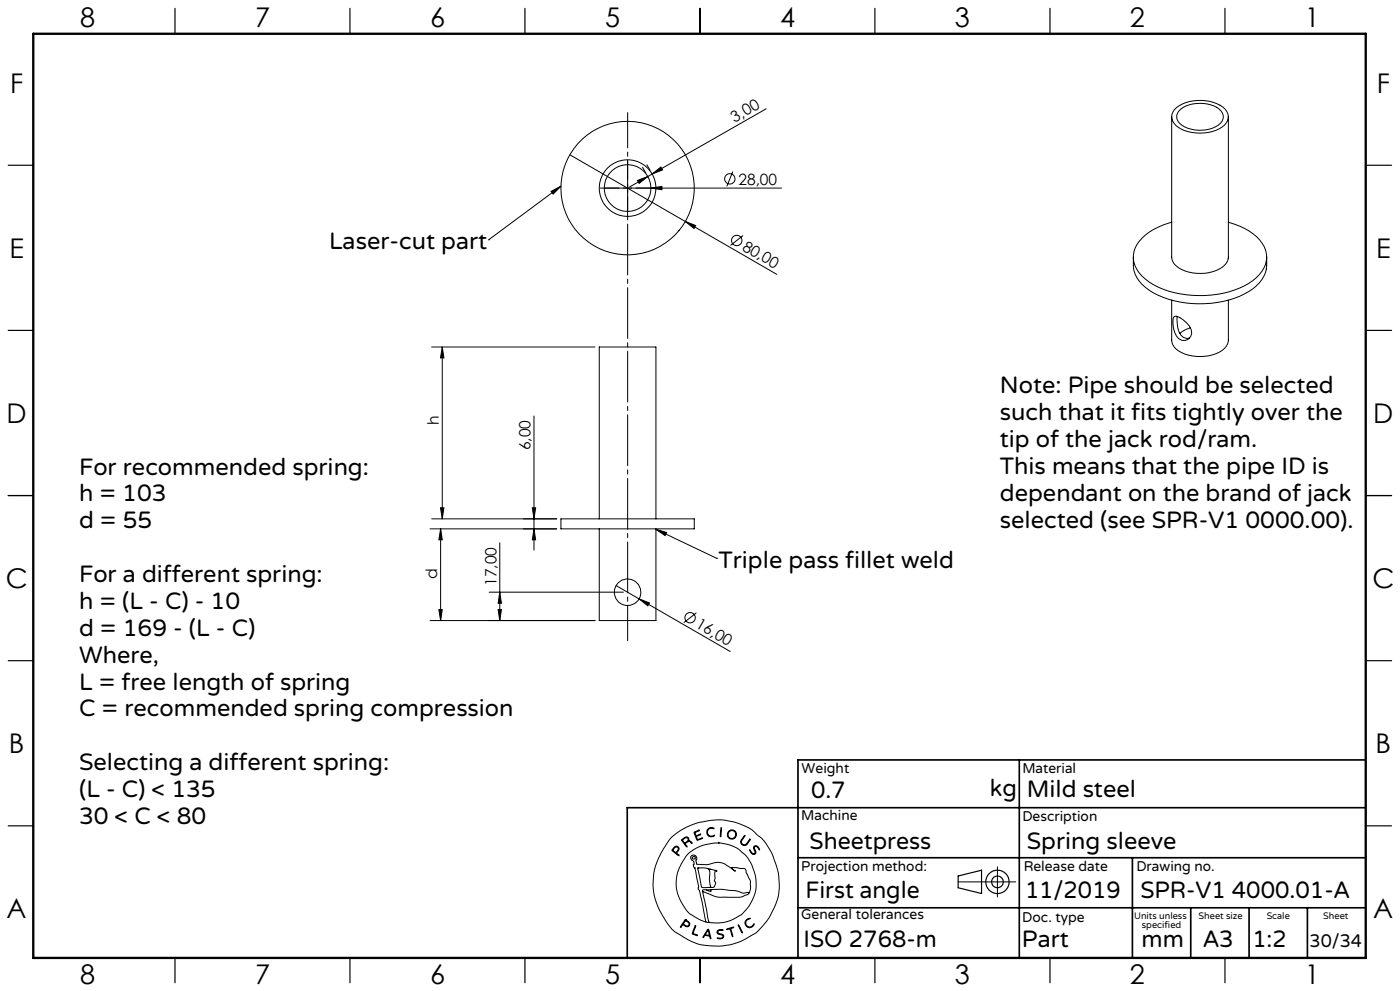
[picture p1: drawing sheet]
<svg xmlns="http://www.w3.org/2000/svg" width="420mm" height="297mm" viewBox="0 0 420 297" stroke-linecap="round" stroke-linejoin="round" font-family="sans-serif">
<g fill="none" stroke="#000" stroke-width=".3">
<path d="M229.9 32.6l-34.2 19.5M351.5 35v42a5.6 5.6 0 0 0 5 4.5 12.2 12.2 0 0 0 10.8-2 3.5 3.5 0 0 0 1.2-2.5v-42M353 32.2a12.4 12.4 0 0 1 14.5 .5 3.4 3.4 0 0 1-.9 5.4 12.7 12.7 0 0 1-13.8-.5 3.3 3.3 0 0 1 .2-5.4zM354.2 32.8a10.1 10.1 0 0 1 12.1 .4 2.94 2.94 0 0 1-1.6 4.8 9.8 9.8 0 0 1-11.2-1.5 2.63 2.63 0 0 1 .7-3.7zM165.3 57.4l3-1.6-2.4 2.4zM168.3 55.8l-21.7 16.1M171 46.4l62 35.8M180 56.4h54.5M188.3 48.1v5.7M188.3 55.1v2.5M188.3 58.9v5.7M191.2 54.1l3.1-1.2-2.6 2.1z"/>
<path d="M192.8 50.1l.9 1.7M194.1 49.4l.9 1.6M194.3 52.9l-5.5 3.2M195.3 56.4l3.3-.5v1zM195.7 52.1l-1.4 .8M195.7 52.1l2.6-2 .5 .8zM219.9 51.4l-1.8 4.4M146.6 71.9h.1M205.6 66.4l3.1 1.2-.5 .9zM222.9 70.6l-3.8 3M340 77a9.5 9.5 0 0 0 4.7 10 30.7 30.7 0 0 0 29.9 .4 10 10 0 0 0 5.4-10.4M351.5 66.6a16 16 0 0 0-11 7.8 7.7 7.7 0 0 0 3.1 9.2 28.2 28.2 0 0 0 21.5 4.6 20 20 0 0 0 13.5-6.9 7.5 7.5 0 0 0-1.7-10.4 20.6 20.6 0 0 0-8.4-4.3"/>
<path d="M351.5 90v11.9a4.9 4.9 0 0 0 3.9 4.2 12.8 12.8 0 0 0 11.9-1.7 3.5 3.5 0 0 0 1.2-2.5v-11.9M352.3 94.8a5.6 5.6 0 0 1 4.5 2.8 2.49 2.49 0 0 1 .3 3.5 2.49 2.49 0 0 1-3.4 .4 7.3 7.3 0 0 1-1.7-6.3zM353.2 94.9l-.1 .9a6.6 6.6 0 0 0 1.9 5.3l1.1 .4 .7-.2M357.1 98.3l-1.4 .5-1.8 1.1M129.5 104h49M132.7 104v51.5M132.7 104l.5 3.3h-1zM160.2 124.7v40.1M129 158.5h38M129.5 155.5h37.5M132.2 152.2h1l-.5 3.3zM132.2 158.5v27.5"/>
<path d="M132.2 158.5l.5 3.3h-1zM159.7 152.2h1l-.5 3.3zM160.2 158.5l.5 3.3h-1zM168.3 155.5h40v3h-40zM179.8 158.5v27.5h17v-27.5M179.8 155.5v-51.5h17v51.5M196.8 158.6l3.2 1-.5 .9zM196.8 158.6l18.2 8.7M146.8 177.5h40.2M149.9 162.7v23.3M149.9 177.5l.5 3.3h-1zM184.8 175.5l34.3 19.8"/>
<path d="M191.7 179.5l3.1 1.2-.5 .9zM215 167.3h.1M129 186h49.5M131.7 182.7h1l-.5 3.3zM149.4 182.7h1l-.5 3.3zM208.9 183.7l-3.8 2.9M201.3 251.1l2.8-2.2 4.5-2.1 4.8-1 3.2-.1 3.7 .7 3.3 1.2 2 1.1 2.8 2.4 1.5 1.8 1.8 3.2 1.8 5.3 .3 3.5-.2 3-.8 2.8-1.7 3.7-1.8 2.5a16.5 16.5 0 0 1-6.7 5l-3.3 1.2-2.9 .4h-3.4l-2.9-.4-3.7-1.5-3.8-2.3-1.1-.9-1.2-1.6-2.3-3.7-1.2-2.8-.6-2.2-.3-3.1 .3-3.5 .9-3.2 2-4zM202 254.1l.7-.5 .6 .1 .4 .6-.1 .6a.64 .64 0 0 0-.3 1.1l.4 .5-1.7-1.2a.52 .52 0 0 1-.4-.5 .52 .52 0 0 1 .4-.6zM202.4 254l.4-.2 .5 .1 .2 .5-.2 .4a.73 .73 0 0 1-.7 .6 .73 .73 0 0 1-.7-.7zM204.5 251.6l1.1-.7h.6l.4 .3 .1 .8 .6 .2 .3 .5-.8-.5-.6 .2a.61 .61 0 0 0-.6 .5 .61 .61 0 0 0 .5 .7l-.1 .3-1.5-2zM204.8 251.7l.8-.6h.6l.2 .6-.5 .6a.52 .52 0 0 1-.6 .3 .52 .52 0 0 1-.4-.5zM208.2 249.4l1.7-.6-1 .5a.57 .57 0 0 0-.2 .9 .57 .57 0 0 0 .9 0l.6-.2-.8 .5a.46 .46 0 0 0-.5 .4 .46 .46 0 0 0 .3 .5l.1 .2 1.5-.5-1.7 .7z"/>
<path d="M212.3 248.5l.8-.5 1 .2 .1 .2-.9-.2-.7 .3-.3 .5v.7l.1 .4 .6 .4 1.3-.2a.53 .53 0 0 1-.3 .5 .53 .53 0 0 1-.5 0l-.9-.2-.4-.4-.2-1zM215.5 252.6l2.7 .4 3 1.2 2.3 1.9 .9 1.2 1.3 2.2 1.1 3.8-.1 3.5-.8 2.5a11.7 11.7 0 0 1-8.9 7.2l-2.6 .1-1.7-.2M215.5 252.6l-4.1 .6-3.4 1.5-2.1 1.8-2.1 3.5-.5 1.4-.4 2 .1 3 .9 2.9 2 3.4a9.1 9.1 0 0 0 4 2.9l1.9 .8M215.5 252.6h.1M216.3 248.1h.2v.6l-.2 1.9-.2 .2zM223.3 250.5l.1-.1 .1 .2-1.1 1.6 .2 .7 .7 .3a3.3 3.3 0 0 0 1.7-1.7v.2l-1 1.5-.4 .2-.7-.1-.6-.5-.1-.6zM224.9 254.7l.7 .9 .5 .3 .4-.3-.4-1.4 .2-.6h.9l.7 1-.1 .1-.9-1-.5 .1-.1 .4 .5 1.4-.6 .5-.9-.5zM299.2 259.8v9M205.6 275.6l-1.4 2-.1 .2h.2a.69 .69 0 0 1 .6-.6 .69 .69 0 0 1 .8 .4l.9 .1 .3-.9-1.3-1.2M205.6 275.6h.1M205.6 275.9l-.3 .5M205.7 275.9l1 .9-.1 .6-.6 .1a.7 .7 0 0 1-.9-.9l.2-.2"/>
<path d="M205.7 275.9h.1M208.5 277.5l.2-.1v.2l-.5 1.4a.56 .56 0 0 0-.2 .7 .56 .56 0 0 0 .7 .3l.5 .4-1.6-.6zM209.3 260.2l2.3-.1 3.1 .8 .4 .3a.35 .35 0 0 0-.5-.2 .35 .35 0 0 0-.1 .5v1.8l-.2 .7 .4 .8-.4 1-.5 .2h-2.6a.85 .85 0 0 1-.8-.2 .85 .85 0 0 1-.1-.9zM209.4 260.1h.1M210.8 267.2l1.9 9.2M210.8 267.2l3.7 1.5 1.3 .2h6.3l2.1-.8 .4-.3M211.8 276.4h.9M211.9 266.7h-1.1v.5M212.1 260.2a2.12 2.12 0 0 1 .8 2.7v1.9l.3 .9-.3 .2M212.3 278.6l.1-.1a4.3 4.3 0 0 1 .9 2.6v.2h-.2a.74 .74 0 0 0-.8-.8l-.2-.1a.82 .82 0 0 0-1.1 .6l-.1-.3zM212.3 278.9l.4 .9a.4 .4 0 0 1-.1 .6 .4 .4 0 0 1-.6-.2l-.4-.1zM212.4 278.9h.1"/>
<path d="M212.7 276.4h.1M213 260.6h.1M213.3 266.6l3.2-.1 4.2 .4 2.3 .8 1.1-.2a.3 .3 0 0 1 .4-.1 .3 .3 0 0 1 .1 .4M213.3 266.6v.6l-1.4-.5M213.3 266.6l-1.4 .1M215.3 278.9l.6-.3 1 .1v.2h-1.4l-.2 .6 .3 .2 1.4 .5 .1 .5-.2 .4-.6 .3-1.1-.2h1.1l.6-.5-.3-.5-1.4-.5-.1-.4zM218 278.4l2.1-.5-.8 .4 .5 2.4-.8-2.3-.8 .2zM221.5 277.2l1.2 2.2v.2zM221.5 277.1h.1M224 275.6l.7-.4 .3 .1-.8 .4-.4 .6v.6l.5 .7 .9 .2 .9-.9a.41 .41 0 0 1 .1 .5 .41 .41 0 0 1-.4 .2l-1 .5-.9-.5-.4-1.1zM224.6 267.8l.5-1.4v-2.3l-1.7-3.8-3.9-.3 .3 .5 .8 .6h-.1l-3.1-2.2-1.7-.5-3.6 .7-3-.1-.3-.9 .3-.8-.3-.7-.6-.3-.7 .1-.3 .4v.4l1 1.1-.1 1.4 .4 .5 1.1 5.4-.2 .8 .4 .4 .3 1.1 1.7 8.5M287.4 264.3h17.3"/>
<circle cx="188.3" cy="56.4" r="20"/>
<circle cx="188.3" cy="56.4" r="7"/>
<circle cx="188.3" cy="56.4" r="8.5"/>
<circle cx="219" cy="53.6" r="1.55"/>
<circle cx="221" cy="72.1" r="1.56"/>
<circle cx="188.3" cy="177.5" r="4"/>
<circle cx="207" cy="185.1" r="1.55"/>
<circle cx="208.1" cy="257.1" r=".44"/>
<circle cx="219.5" cy="250.1" r="1.17"/>
<circle cx="219.6" cy="250.1" r="1.38"/>
</g>
<g fill="none" stroke="#000" stroke-width=".35">
<path d="M52.5 2.5v7.5M105 2.5v7.5M157.5 2.5v7.5M210 2.5v7.5M262.5 2.5v7.5M315 2.5v7.5M367.5 2.5v7.5M2.5 49.5h7.5M410 49.5h7.5M2.5 99h7.5M410 99h7.5M2.5 148.5h7.5"/>
<path d="M410 148.5h7.5M2.5 198h7.5M410 198h7.5M2.5 247.5h7.5M410 247.5h7.5M287.4 262.5l7.1-1.7v7l-7.1-1.7zM52.5 287v7.5M105 287v7.5M157.5 287v7.5M210 287v7.5M262.5 287v7.5M315 287v7.5"/>
<path d="M367.5 287v7.5"/>
<circle cx="299.2" cy="264.3" r="3.5"/>
<circle cx="299.2" cy="264.3" r="1.75"/>
</g>
<path d="M188.3 33.8v158.2" fill="none" stroke="#000" stroke-width=".3" stroke-dasharray="15.2 1.3 1.3 1.3" stroke-dashoffset="4.7"/>
<path d="M305.8 227.7v59.2M409.7 227.7h-170.3v59.2M239.4 257.1h170.3M339.7 257.1v29.9M409.7 242.1h-221.5v45M239.4 272.1h170.3M357.2 272.1v14.8M374.7 272.1v14.8M392.2 272.1v14.8" fill="none" stroke="#000" stroke-width=".5"/>
<path d="M10 10.1h399.7v277h-399.7z" fill="none" stroke="#000" stroke-width=".7"/>
<g fill="#000">
<path d="M195.3 56.4l3.3-.5v1z"/>
<path d="M191.2 54.1l3.1-1.2-2.6 2.1zM195.7 52.1l2.6-2 .5 .8z"/>
<path d="M132.2 158.5l.5 3.3h-1zM131.7 182.7h1l-.5 3.3zM149.9 177.5l.5 3.3h-1zM149.4 182.7h1l-.5 3.3zM132.7 104l.5 3.3h-1zM132.2 152.2h1l-.5 3.3z"/>
<path d="M160.2 158.5l.5 3.3h-1zM159.7 152.2h1l-.5 3.3z"/>
<path d="M196.8 158.6l3.2 1-.5 .9zM165.3 57.4l3-1.6-2.4 2.4z"/>
<path d="M191.7 179.5l2.6 2.1 .5-.9zM205.6 66.4l2.6 2.1 .5-.9z"/>
</g>
<g font-size="8.1">
<text x="24" y="8">8</text>
<text x="76.5" y="8">7</text>
<text x="129" y="8">6</text>
<text x="181.5" y="8">5</text>
<text x="234" y="8">4</text>
<text x="286.5" y="8">3</text>
<text x="339" y="8">2</text>
<text x="391.5" y="8">1</text>
<text x="3" y="27.7">F</text>
<text x="413" y="27.7">F</text>
<text x="2.8" y="77.2">E</text>
<text x="412.8" y="77.2">E</text>
<text x="2" y="126.7">D</text>
<text x="412" y="126.7">D</text>
<text x="1.7" y="176.2">C</text>
<text x="411.7" y="176.2">C</text>
<text x="2.7" y="225.7">B</text>
<text x="412.7" y="225.7">B</text>
<text x="2" y="275.2">A</text>
<text x="412" y="275.2">A</text>
<text x="24" y="295">8</text>
<text x="76.5" y="295">7</text>
<text x="129" y="295">6</text>
<text x="181.5" y="295">5</text>
<text x="234" y="295">4</text>
<text x="286.5" y="295">3</text>
<text x="339" y="295">2</text>
<text x="391.5" y="295">1</text>
</g>
<g font-size="7.1">
<text x="98.7" y="74.7">Laser-cut part</text>
<text x="300" y="117.8">Note: Pipe should be selected</text>
<text x="300" y="125.9">such that it fits tightly over the</text>
<text x="300" y="133.9">tip of the jack rod/ram.</text>
<text x="23.7" y="142.2">For recommended spring:</text>
<text x="300" y="142">This means that the pipe ID is</text>
<text x="23.7" y="150.3">h = 103</text>
<text x="300" y="150">dependant on the brand of jack</text>
<text x="23.7" y="158.3">d = 55</text>
<text x="300" y="158.1">selected (see SPR-V1 0000.00).</text>
<text x="215.5" y="170.1">Triple pass fillet weld</text>
<text x="23.7" y="174.4">For a different spring:</text>
<text x="23.7" y="182.5">h = (L - C) - 10</text>
<text x="23.7" y="190.5">d = 169 - (L - C)</text>
<text x="23.7" y="198.6">Where,</text>
<text x="23.7" y="206.7">L = free length of spring</text>
<text x="23.7" y="214.7">C = recommended spring compression</text>
<text x="23.7" y="230.8">Selecting a different spring:</text>
<text x="23.7" y="238.9">(L - C) &lt; 135</text>
<text x="243.3" y="239.1">0.7</text>
<text x="297" y="238.5">kg</text>
<text x="308" y="239">Mild steel</text>
<text x="23.7" y="246.9">30 &lt; C &lt; 80</text>
<text x="242.9" y="254.4">Sheetpress</text>
<text x="308" y="254.4">Spring sleeve</text>
<text x="241.6" y="269.2">First angle</text>
<text x="307.5" y="269.2">11/2019</text>
<text x="342.1" y="269.2">SPR-V1 4000.01-A</text>
<text x="241.1" y="283.7">ISO 2768-m</text>
<text x="306.6" y="283.9">Part</text>
<text x="342.5" y="283.9">mm</text>
<text x="360.9" y="283.9">A3</text>
<text x="375.7" y="283.9">1:2</text>
</g>
<text font-size="5.4" x="392.9" y="283.8">30/34</text>
<g font-size="4.7">
<text x="220.4" y="36.8" transform="rotate(-30 220.4 36.8)">3,00</text>
<text x="221.5" y="55.3">28,00</text>
<text x="222.4" y="74.8" transform="rotate(30 222.4 74.8)">80,00</text>
<text x="131.7" y="127.4" transform="rotate(-90 131.7 127.4)">h</text>
<text x="159.2" y="135" transform="rotate(-90 159.2 135)">6,00</text>
<text x="131.2" y="173.5" transform="rotate(-90 131.2 173.5)">d</text>
<text x="148.9" y="175.6" transform="rotate(-90 148.9 175.6)">17,00</text>
<text x="208.4" y="187.9" transform="rotate(30 208.4 187.9)">16,00</text>
</g>
<g font-size="4.2">
<text x="240.5" y="231.7">Weight</text>
<text x="306.7" y="231.7">Material</text>
<text x="240.4" y="245.9">Machine</text>
<text x="306.7" y="246.1">Description</text>
<text x="240.4" y="261.1">Projection method:</text>
<text x="307.1" y="261">Release date</text>
<text x="340.9" y="261">Drawing no.</text>
<text x="240.4" y="275.6">General tolerances</text>
<text x="306.7" y="276.3">Doc. type</text>
</g>
<g font-size="2.8">
<text x="340.2" y="275.3">Units unless</text>
<text x="359.6" y="275.3">Sheet size</text>
<text x="380" y="275.3">Scale</text>
<text x="396.9" y="275.3">Sheet</text>
<text x="342.6" y="278.2">specified</text>
</g>
</svg>
